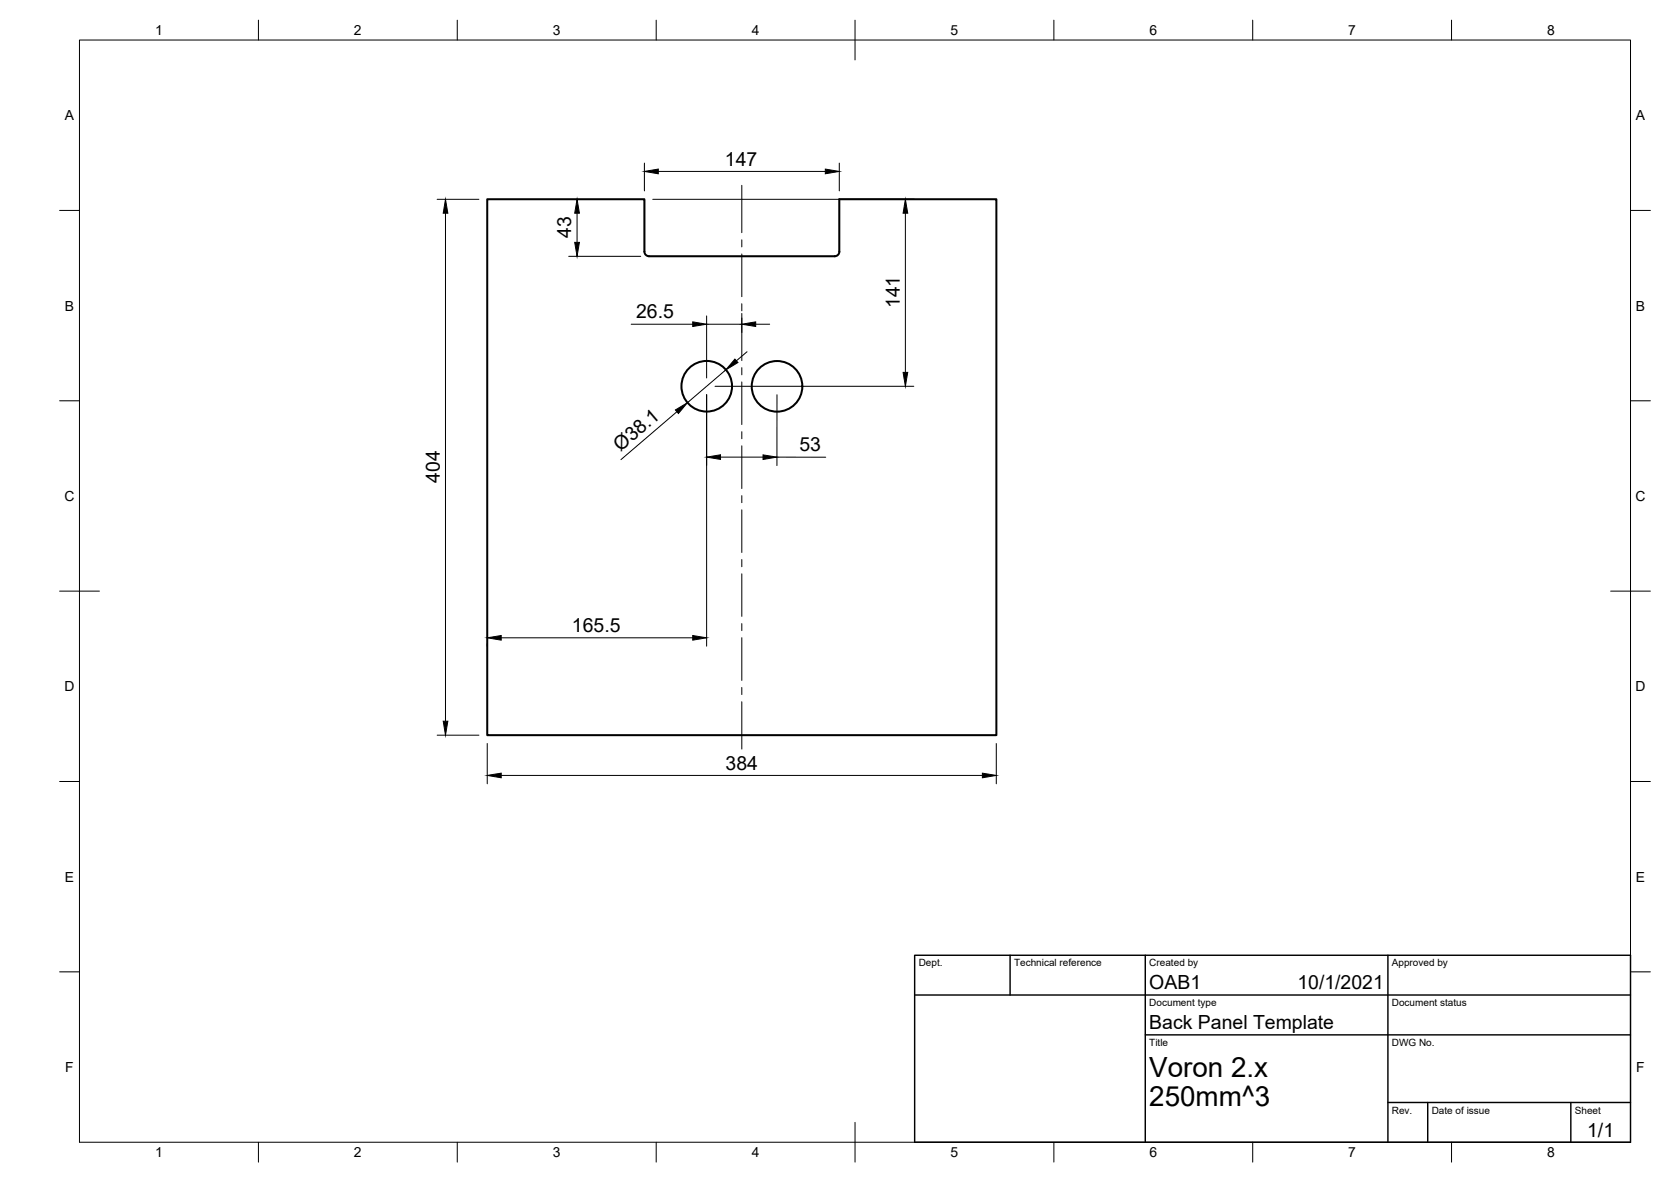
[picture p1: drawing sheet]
<svg xmlns="http://www.w3.org/2000/svg" width="420mm" height="297mm" viewBox="0 0 420 297" stroke-linecap="round" stroke-linejoin="round" font-family="sans-serif">
<!-- layer: Visible -->
<g fill="none" stroke="#000" stroke-width=".51">
<path d="M122.5 50.1h39.5v13.1a1.17 1.17 0 0 0 1.2 1.2h46.7a1.17 1.17 0 0 0 1.2-1.2l-.1-13.1h39.5v134.6h-128z"/>
<circle cx="177.7" cy="97.1" r="6.4"/>
<circle cx="195.4" cy="97.1" r="6.4"/>
</g>
<!-- layer: Border -->
<g fill="none" stroke="#000" stroke-width=".25">
<path d="M20 10.1h390v276.9h-390zM65 5.1v5M115 5.1v5M165 5.1v5M215 5.1v10M265 5.1v5M315 5.1v5M365 5.1v5M15 52.9h5M410 52.9h5M15 100.7h5M410 100.7h5"/>
<path d="M15 148.6h10M405 148.6h10M15 196.4h5M410 196.4h5M15 244.2h5M410 244.2h5M65 287v5M115 287v5M165 287v5M215 282.1v9.9M265 287v5M315 287v5"/>
<path d="M365 287v5"/>
</g>
<!-- layer: TitleBlock -->
<path d="M230 240.1h180v46.9h-180zM230 250h180M254 240.1v9.9M288 240.1v46.9M349 240.1v46.9M288 260.1h122M349 277.1h61M359 277.1v9.9M395 277.1v9.9" fill="none" stroke="#000" stroke-width=".36"/>
<!-- layer: Dimensions -->
<g fill="none" stroke="#000" stroke-width=".25">
<path d="M109.9 50.1h10.5M112 53.6v127.6M145.1 53.6v7.3M162 41v7M164.1 50.1h65.7M165.5 43.1h42M211 41v7M227.6 53.6v40M143 64.4h18.1M177.7 79.4v15.6M186.5 78.8v4.8M158.7 81.5h15.5"/>
<path d="M177.7 99.2v63.2M177.7 81.5h8.8M179.8 97.1h50M182.5 92.9l-9.7 8.3M187.8 88.4l-2.6 2.3M190 81.5h3.5M195.4 99.2l-.1 17.8M170.2 103.5l-14.1 12M181.2 114.9h10.7M195.3 114.9h12.3M122.5 161.7v.7M126 160.3h48.2"/>
<path d="M109.9 184.7h10.5M122.5 186.8v10.2M126 194.9h121M250.5 186.8v10.2"/>
</g>
<g fill="#000" stroke="#000" stroke-width=".25">
<path d="M112 50.1l.6 3.5h-1.2zM145.1 50.1l.6 3.5h-1.2zM162 43.1l3.5-.6v1.2zM207.5 42.5l3.5 .6-3.5 .6zM227.6 50.1l.6 3.5h-1.1zM144.5 60.9h1.2l-.6 3.5zM174.2 80.9l3.5 .6-3.5 .5zM184.8 90.2l.7 .9-3 1.8zM186.5 81.5l3.5-.6v1.1zM227.1 93.6h1.1l-.6 3.5zM169.8 103l3-1.8-2.2 2.7zM177.7 114.9l3.5-.6v1.2z"/>
<path d="M191.9 114.3l3.4 .6-3.4 .6zM122.5 160.3l3.5-.6v1.2zM174.2 159.7l3.5 .6-3.5 .6zM111.4 181.2h1.2l-.6 3.5zM122.5 194.9l3.5-.6v1.2zM247 194.3l3.5 .6-3.5 .6z"/>
</g>
<!-- layer: Center Lines -->
<g fill="none" stroke="#000" stroke-width=".25">
<path d="M186.5 46.6v11.9M186.5 60.3v1.7M186.5 63.8v10.8M186.5 76.3v1.8M186.5 79.9v10.7M186.5 92.4v1.8M186.5 96v10.7M186.5 108.5v1.8M186.5 112v10.8M186.5 124.6v1.7M186.5 128.1v10.7M186.5 140.6v1.8"/>
<path d="M186.5 144.2v10.7M186.5 156.7v1.8M186.5 160.3v10.7M186.5 172.8v1.7M186.5 176.3v11.9"/>
</g>
<g font-size="7">
<text x="289" y="270.6">Voron 2.x</text>
<text x="289" y="278.1">250mm^3</text>
</g>
<g font-size="4.9">
<text x="182.3" y="41.7">147</text>
<text x="143.6" y="59.9" transform="rotate(-90 143.6 59.9)">43</text>
<text x="226.3" y="77.5" transform="rotate(-90 226.3 77.5)">141</text>
<text x="160" y="80">26.5</text>
<text x="156" y="113.6" transform="rotate(-40 156 113.6)">Ø38.1</text>
<text x="201" y="113.4">53</text>
<text x="110.6" y="121.4" transform="rotate(-90 110.6 121.4)">404</text>
<text x="143.8" y="158.8">165.5</text>
<text x="182.5" y="193.4">384</text>
<text x="289" y="248.5">OAB1</text>
<text x="326.2" y="248.5">10/1/2021</text>
<text x="289" y="258.6">Back Panel Template</text>
<text x="399.1" y="285.7">1/1</text>
</g>
<g font-size="3.5">
<text x="39" y="8.8">1</text>
<text x="89" y="8.8">2</text>
<text x="139" y="8.8">3</text>
<text x="189" y="8.8">4</text>
<text x="239" y="8.8">5</text>
<text x="289" y="8.8">6</text>
<text x="339" y="8.8">7</text>
<text x="389" y="8.8">8</text>
<text x="16.3" y="30.2">A</text>
<text x="411.3" y="30.2">A</text>
<text x="16.3" y="78">B</text>
<text x="411.3" y="78">B</text>
<text x="16.2" y="125.9">C</text>
<text x="411.2" y="125.9">C</text>
<text x="16.2" y="173.7">D</text>
<text x="411.2" y="173.7">D</text>
<text x="16.3" y="221.6">E</text>
<text x="411.3" y="221.6">E</text>
<text x="16.4" y="269.4">F</text>
<text x="411.4" y="269.4">F</text>
<text x="39" y="290.8">1</text>
<text x="89" y="290.8">2</text>
<text x="139" y="290.8">3</text>
<text x="189" y="290.8">4</text>
<text x="239" y="290.8">5</text>
<text x="289" y="290.8">6</text>
<text x="339" y="290.8">7</text>
<text x="389" y="290.8">8</text>
</g>
<g font-size="2.5">
<text x="231" y="242.9">Dept.</text>
<text x="255" y="242.9">Technical reference</text>
<text x="289" y="242.9">Created by</text>
<text x="350" y="242.9">Approved by</text>
<text x="289" y="252.8">Document type</text>
<text x="350" y="252.8">Document status</text>
<text x="289" y="262.9">Title</text>
<text x="350" y="262.9">DWG No.</text>
<text x="350" y="279.9">Rev.</text>
<text x="360" y="279.9">Date of issue</text>
<text x="396" y="279.9">Sheet</text>
</g>
</svg>
